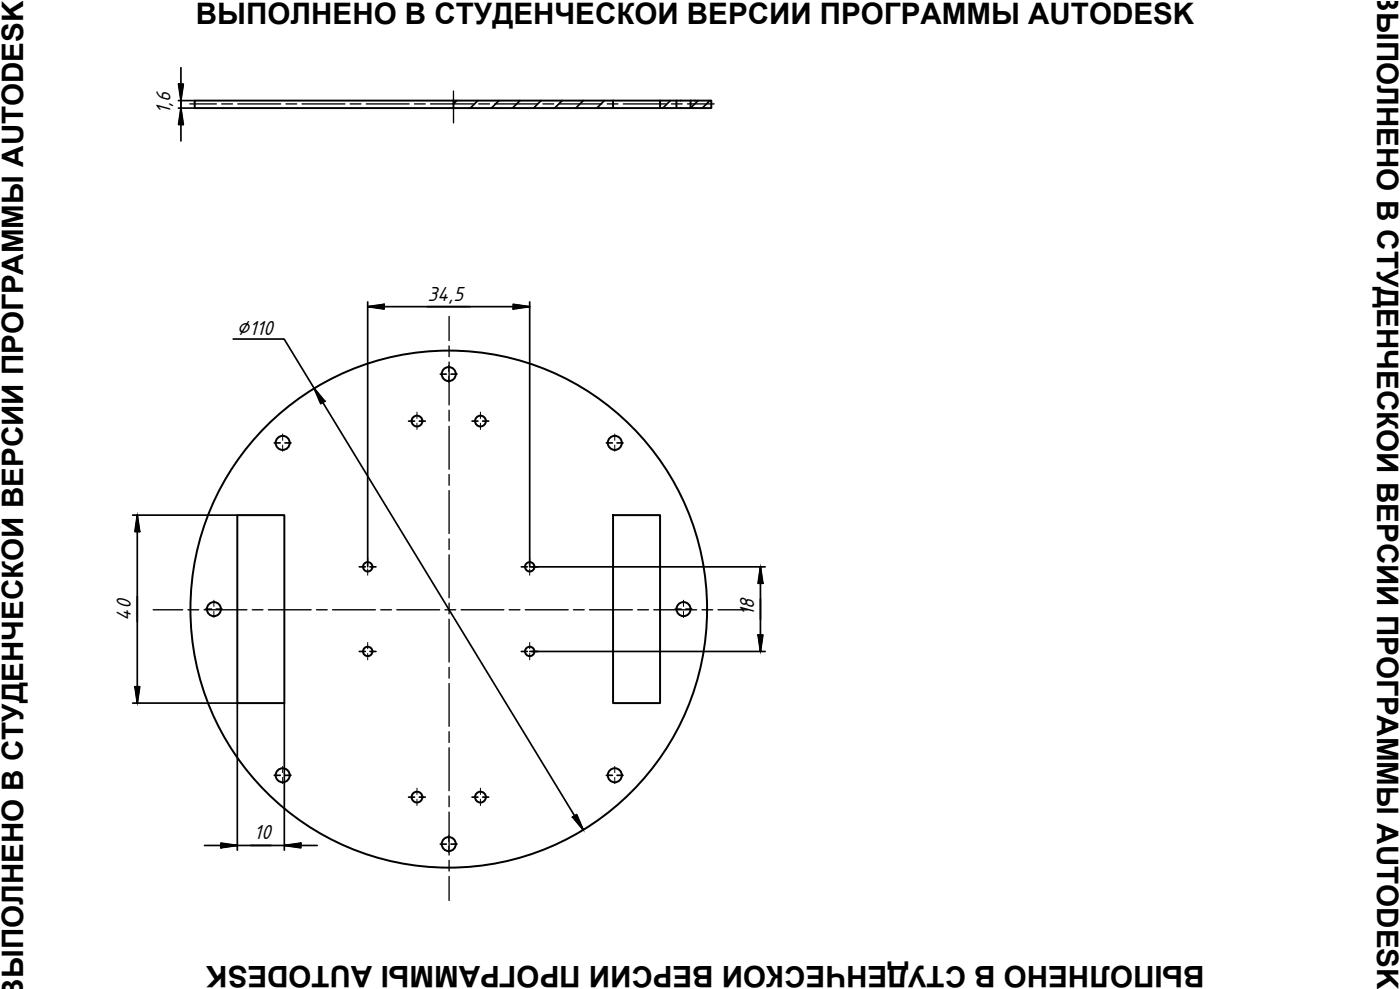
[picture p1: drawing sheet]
<svg xmlns="http://www.w3.org/2000/svg" width="210mm" height="148mm" viewBox="0 0 210 148" stroke-linecap="round" stroke-linejoin="round" font-family="sans-serif">
<!-- layer: Sheet -->
<g fill="none" stroke="#000" stroke-width=".3">
<path d="M29.2 15.1h77.4v1.1h-77.4zM91.9 15.1v1.1M99 15.1v1.1M101.4 15.1v1.1M103.5 15.1v1.1M35.6 77.2h7v28.1h-7zM91.9 77.2h7.1v28.1h-7.1z"/>
<circle cx="67.3" cy="56" r="1.05"/>
<circle cx="42.4" cy="66.4" r="1.05"/>
<circle cx="62.5" cy="63.1" r=".81"/>
<circle cx="72" cy="63.1" r=".81"/>
<circle cx="92.2" cy="66.4" r="1.05"/>
<circle cx="32.1" cy="91.3" r="1.05"/>
<circle cx="55.1" cy="84.9" r=".7"/>
<circle cx="55.1" cy="97.6" r=".7"/>
<circle cx="67.3" cy="91.3" r="38.7"/>
<circle cx="79.4" cy="84.9" r=".7"/>
<circle cx="79.4" cy="97.6" r=".7"/>
<circle cx="102.5" cy="91.3" r="1.05"/>
<circle cx="42.4" cy="116.1" r="1.05"/>
<circle cx="62.5" cy="119.4" r=".81"/>
<circle cx="72" cy="119.4" r=".81"/>
<circle cx="92.2" cy="116.1" r="1.05"/>
<circle cx="67.3" cy="126.5" r="1.05"/>
</g>
<g fill="none" stroke="#000" stroke-width=".25">
<path d="M35 50.8h7.6l44.8 73.5M47.1 58.2l1.6 1.9-.6 .4zM55.1 45.9l2.5-.3v.7zM55.1 45.9h24.3M55.1 45.2v39.7M77 45.6l2.4 .3-2.4 .4zM79.4 45.2v39.7h35.3M19.9 77.2h15.7M20.6 77.2l.3 2.4h-.7zM20.6 77.2v28.1M79.4 97.6h35.3M113.7 95.1h.7l-.4 2.5z"/>
<path d="M114 84.9l.4 2.5h-.7zM114 84.9v12.7M19.9 105.3h15.7v22.1M20.2 102.9h.7l-.3 2.4zM42.6 105.3v22.1M30.7 126.7h16.9M33.1 126.3l2.5 .4-2.5 .3zM42.6 126.7l2.5-.4v.7zM85.9 122.4l.6-.4 .9 2.3z"/>
</g>
<g fill="#000" stroke="#000" stroke-width=".15">
<path d="M20.6 77.2l.3 2.4h-.7zM113.7 95.1h.7l-.4 2.5zM114 84.9l.4 2.5h-.7zM20.2 102.9h.7l-.3 2.4z"/>
<path d="M47.1 58.2l1.6 1.9h-.8zM47.9 60.1l.2 .4 .6-.4z"/>
<path d="M55.1 45.9l2.5-.3v.3zM55.1 45.9l2.5 .4v-.4z"/>
<path d="M77 45.6l2.4 .3h-2.4zM77 45.9v.4l2.4-.4z"/>
<path d="M33.1 126.3l2.5 .4h-2.5zM33.1 126.7v.3l2.5-.3z"/>
<path d="M42.6 126.7l2.5-.4v.4zM42.6 126.7l2.5 .3v-.3z"/>
<path d="M85.9 122.4l.6-.4 .1 .4zM85.9 122.4l1.5 1.9-.8-1.9z"/>
</g>
<!-- layer: 0 -->
<g fill="none" stroke="#000" stroke-width=".25">
<path d="M26.7 16.2h2.5M26.7 15.1h2.5M26.8 12.6h.7l-.4 2.5zM27.1 16.2l.4 2.5h-.7zM27.1 10.1v11M68 15.1v1.1M68.5 15.1l-.5 .5M71.6 15.1l-1.1 1.1M74.8 15.1l-1.1 1.1M78 15.1l-1.2 1.1M81.1 15.1l-1.1 1.1M84.3 15.1l-1.1 1.1"/>
<path d="M87.5 15.1l-1.2 1.1M90.6 15.1l-1.1 1.1M100.5 15.1l-1.1 1.1M104.7 15.1l-1.2 1.1M106.4 15.1l-1.1 1.1"/>
</g>
<path d="M26.8 12.6h.7l-.4 2.5zM27.1 16.2l.4 2.5h-.7z" fill="#000" stroke="#000" stroke-width=".15"/>
<g fill="none" stroke="#000" stroke-width=".2">
<path d="M28.4 15.6h4M33.2 15.6h1.7M35.7 15.6h6.4M42.9 15.6h1.6M45.3 15.6h6.4M52.5 15.6h1.6M54.9 15.6h6.4M62.1 15.6h1.6M64.5 15.6h6.5M68 13.6v4.8M71.8 15.6h1.6M74.2 15.6h6.4"/>
<path d="M81.4 15.6h1.6M83.8 15.6h6.4M91 15.6h1.6M93.5 15.6h6.4M100.7 15.6h1.6M103.1 15.6h4M67.3 47.4v3.6M67.3 51.8v1.6M67.3 54.2v6.5M67.3 61.5v1.6M67.3 63.9v6.4M67.3 71.1v1.6"/>
<path d="M67.3 73.5v6.4M23 91.4h4.4M28.2 91.4h1.6M30.6 91.4h6.4M37.8 91.4h1.6M40.2 91.4h6.5M47.5 91.4h1.6M49.9 91.4h6.4M57.1 91.4h1.6M59.5 91.4h6.4M66.7 91.4h1.6M67.3 80.7v1.6"/>
<path d="M67.3 83.1v6.5M67.3 90.4v1.6M67.3 92.8v6.4M67.3 100v1.6M69.1 91.4h6.4M76.3 91.4h1.7M78.8 91.4h6.4M86 91.4h1.6M88.4 91.4h6.4M95.6 91.4h1.6M98 91.4h6.4M105.3 91.4h1.6"/>
<path d="M107.7 91.4h4.4M67.3 102.4v6.4M67.3 109.6v1.6M67.3 112v6.5M67.3 119.3v1.6M67.3 121.7v6.4M67.3 128.9v1.6M67.3 131.3v3.6"/>
</g>
<g fill="none" stroke="#000" stroke-width=".15">
<path d="M67.3 54.7v1M67.3 56.4v.9M42.4 65v1M42.4 66.7v.9M62.5 61.7v1M62.5 63.4v.9M72 61.7v1M72 63.4v.9M92.2 65v1M92.2 66.7v.9M32.1 89.9v1M32.1 91.6v.9"/>
<path d="M55.1 83.6v.9M55.1 85.2v1M55.1 96.3v.9M55.1 97.9v1M79.4 83.6v.9M79.4 85.2v1M79.4 96.3v.9M79.4 97.9v1M102.5 89.9v1M102.5 91.6v.9M42.4 114.8v1M42.4 116.5v.9"/>
<path d="M62.5 118.1v.9M62.5 119.7v1M72 118.1v.9M72 119.7v1M92.2 114.8v1M92.2 116.5v.9M67.3 125.1v1M67.3 126.8v.9"/>
</g>
<!-- layer: TOP_LAYER -->
<g fill="none" stroke="#000" stroke-width=".25">
<path d="M66 56h.9M67.6 56h.9M41.1 66.4h.9M42.7 66.4h.9M61.3 63.1h.9M62.9 63.1h.9M70.8 63.1h.9M72.4 63.1h.9M90.9 66.4h.9M92.5 66.4h.9M30.8 91.3h.9M32.4 91.3h.9"/>
<path d="M53.9 97.6h.9M53.9 84.9h.9M55.5 97.6h.9M55.5 84.9h.9M78.2 97.6h.9M78.2 84.9h.9M79.8 97.6h.9M79.8 84.9h.9M101.2 91.3h.9M102.8 91.3h.9M41.1 116.2h.9M42.7 116.2h.9"/>
<path d="M61.3 119.4h.9M62.9 119.4h.9M70.8 119.4h.9M72.4 119.4h.9M90.9 116.2h.9M92.5 116.2h.9M66 126.5h.9M67.6 126.5h.9"/>
</g>
<g font-size="4.4">
<text x="29.4" y="3.7">ВЫПОЛНЕНО В СТУДЕНЧЕСКОЙ ВЕРСИИ ПРОГРАММЫ AUTODESK</text>
<text x="206.5" y="1.8" transform="rotate(90 206.5 1.8)">ЫПОЛНЕНО В СТУДЕНЧЕСКОЙ ВЕРСИИ ПРОГРАММЫ AUTODESK</text>
<text x="3.5" y="146.6" transform="rotate(-90 3.5 146.6)">ЫПОЛНЕНО В СТУДЕНЧЕСКОЙ ВЕРСИИ ПРОГРАММЫ AUTODESK</text>
<text x="180.6" y="144.7" transform="rotate(-180 180.6 144.7)">ВЫПОЛНЕНО В СТУДЕНЧЕСКОЙ ВЕРСИИ ПРОГРАММЫ AUTODESK</text>
</g>
<g font-size="3.4">
<text x="25.5" y="17.1" transform="rotate(-90 25.5 17.1)">1,6</text>
<text x="64.1" y="45">34,5</text>
<text x="35.5" y="50.2">∅110</text>
<text x="19.6" y="93" transform="rotate(-90 19.6 93)">40</text>
<text x="113.1" y="92.3" transform="rotate(-90 113.1 92.3)">18</text>
<text x="38.1" y="125.7">10</text>
</g>
</svg>
